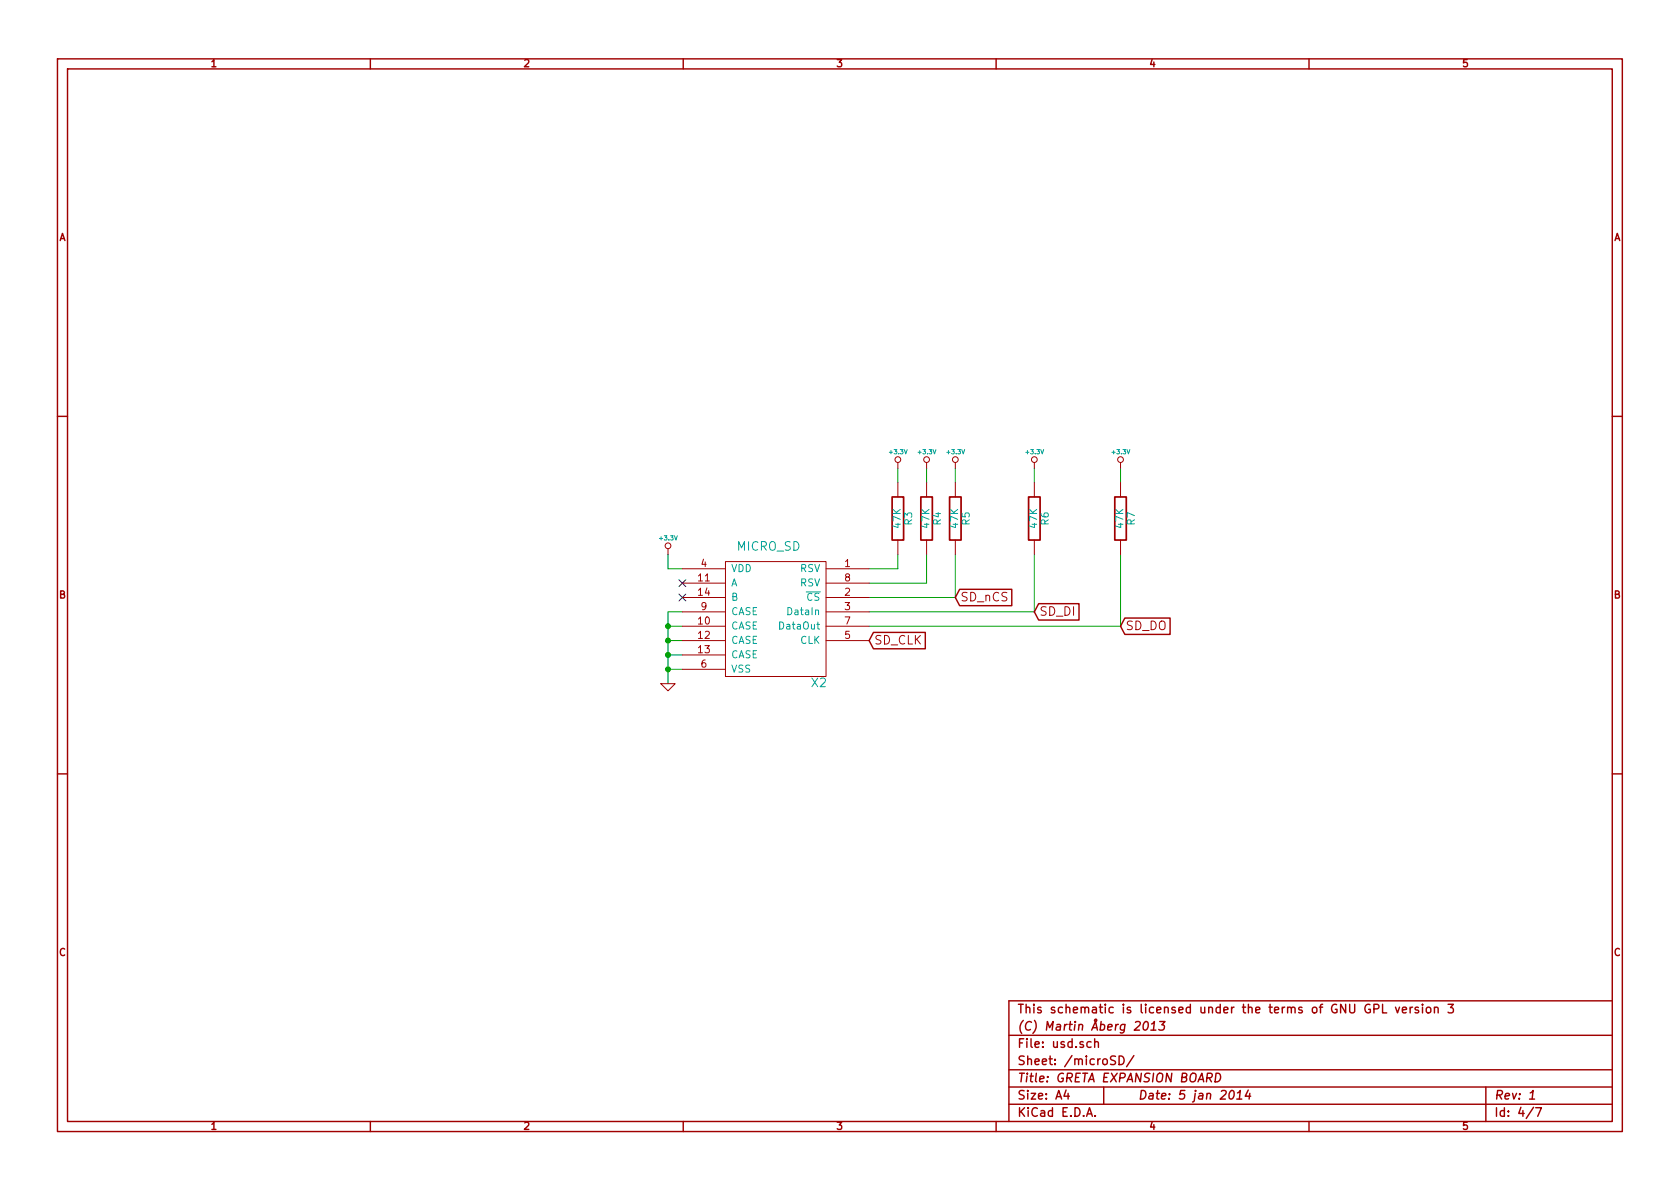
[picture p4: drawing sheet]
EESchema Schematic File Version 2
LIBS:greta
LIBS:power
LIBS:device
LIBS:transistors
LIBS:conn
LIBS:linear
LIBS:regul
LIBS:74xx
LIBS:cmos4000
LIBS:adc-dac
LIBS:memory
LIBS:xilinx
LIBS:special
LIBS:microcontrollers
LIBS:dsp
LIBS:microchip
LIBS:analog_switches
LIBS:motorola
LIBS:texas
LIBS:intel
LIBS:audio
LIBS:interface
LIBS:digital-audio
LIBS:philips
LIBS:display
LIBS:cypress
LIBS:siliconi
LIBS:opto
LIBS:atmel
LIBS:contrib
LIBS:valves
LIBS:greta-cache
EELAYER 27 0
EELAYER END
$Descr A4 11693 8268
encoding utf-8
Sheet 4 7
Title "GRETA EXPANSION BOARD"
Date "5 jan 2014"
Rev "1"
Comp "(C) Martin Åberg 2013"
Comment1 "This schematic is licensed under the terms of GNU GPL version 3"
Comment2 ""
Comment3 ""
Comment4 ""
$EndDescr
Wire Wire Line
	6450 3850 6450 4050
Wire Wire Line
	6450 4050 6050 4050
Wire Wire Line
	6050 4350 7800 4350
Wire Wire Line
	6050 4150 6650 4150
Connection ~ 4650 4450
Wire Wire Line
	4650 4450 4750 4450
Connection ~ 4650 4550
Wire Wire Line
	4750 4250 4650 4250
Wire Wire Line
	4650 4250 4650 4750
Wire Wire Line
	4650 4650 4750 4650
Wire Wire Line
	7200 3250 7200 3350
Wire Wire Line
	6450 3250 6450 3350
Wire Wire Line
	7800 4350 7800 3850
Wire Wire Line
	6650 4150 6650 3850
Wire Wire Line
	7200 4250 7200 3850
Wire Wire Line
	6250 3350 6250 3250
Wire Wire Line
	6650 3350 6650 3250
Wire Wire Line
	7800 3350 7800 3250
Wire Wire Line
	4650 4550 4750 4550
Connection ~ 4650 4650
Wire Wire Line
	4750 4350 4650 4350
Connection ~ 4650 4350
Wire Wire Line
	4650 3850 4650 3950
Wire Wire Line
	4650 3950 4750 3950
Wire Wire Line
	6050 4250 7200 4250
Wire Wire Line
	6050 3950 6250 3950
Wire Wire Line
	6250 3950 6250 3850
$Comp
L +3.3V #PWR038
U 1 1
P 4650 3850
F 0 "#PWR038" H 4650 3810 30  0001 C CNN
F 1 "+3.3V" H 4650 3960 30  0000 C CNN
F 2 "" H 4650 3850 60  0001 C CNN
F 3 "" H 4650 3850 60  0001 C CNN
	1    4650 3850
	1    0    0    -1  
$EndComp
NoConn ~ 4750 4050
NoConn ~ 4750 4150
$Comp
L GND #PWR039
U 1 1
P 4650 4750
F 0 "#PWR039" H 4650 4750 30  0001 C CNN
F 1 "GND" H 4650 4680 30  0001 C CNN
F 2 "" H 4650 4750 60  0001 C CNN
F 3 "" H 4650 4750 60  0001 C CNN
	1    4650 4750
	1    0    0    -1  
$EndComp
$Comp
L +3.3V #PWR040
U 1 1
P 7800 3250
F 0 "#PWR040" H 7800 3210 30  0001 C CNN
F 1 "+3.3V" H 7800 3360 30  0000 C CNN
F 2 "" H 7800 3250 60  0001 C CNN
F 3 "" H 7800 3250 60  0001 C CNN
	1    7800 3250
	1    0    0    -1  
$EndComp
$Comp
L +3.3V #PWR041
U 1 1
P 7200 3250
F 0 "#PWR041" H 7200 3210 30  0001 C CNN
F 1 "+3.3V" H 7200 3360 30  0000 C CNN
F 2 "" H 7200 3250 60  0001 C CNN
F 3 "" H 7200 3250 60  0001 C CNN
	1    7200 3250
	1    0    0    -1  
$EndComp
$Comp
L +3.3V #PWR042
U 1 1
P 6650 3250
F 0 "#PWR042" H 6650 3210 30  0001 C CNN
F 1 "+3.3V" H 6650 3360 30  0000 C CNN
F 2 "" H 6650 3250 60  0001 C CNN
F 3 "" H 6650 3250 60  0001 C CNN
	1    6650 3250
	1    0    0    -1  
$EndComp
$Comp
L +3.3V #PWR043
U 1 1
P 6450 3250
F 0 "#PWR043" H 6450 3210 30  0001 C CNN
F 1 "+3.3V" H 6450 3360 30  0000 C CNN
F 2 "" H 6450 3250 60  0001 C CNN
F 3 "" H 6450 3250 60  0001 C CNN
	1    6450 3250
	1    0    0    -1  
$EndComp
$Comp
L +3.3V #PWR044
U 1 1
P 6250 3250
F 0 "#PWR044" H 6250 3210 30  0001 C CNN
F 1 "+3.3V" H 6250 3360 30  0000 C CNN
F 2 "" H 6250 3250 60  0001 C CNN
F 3 "" H 6250 3250 60  0001 C CNN
	1    6250 3250
	1    0    0    -1  
$EndComp
$Comp
L R R7
U 1 1
P 7800 3600
F 0 "R7" V 7880 3600 50  0000 C CNN
F 1 "47K" V 7800 3600 50  0000 C CNN
F 2 "" H 7800 3600 60  0001 C CNN
F 3 "" H 7800 3600 60  0001 C CNN
	1    7800 3600
	1    0    0    -1  
$EndComp
$Comp
L R R6
U 1 1
P 7200 3600
F 0 "R6" V 7280 3600 50  0000 C CNN
F 1 "47K" V 7200 3600 50  0000 C CNN
F 2 "" H 7200 3600 60  0001 C CNN
F 3 "" H 7200 3600 60  0001 C CNN
	1    7200 3600
	1    0    0    -1  
$EndComp
$Comp
L R R5
U 1 1
P 6650 3600
F 0 "R5" V 6730 3600 50  0000 C CNN
F 1 "47K" V 6650 3600 50  0000 C CNN
F 2 "" H 6650 3600 60  0001 C CNN
F 3 "" H 6650 3600 60  0001 C CNN
	1    6650 3600
	1    0    0    -1  
$EndComp
$Comp
L R R4
U 1 1
P 6450 3600
F 0 "R4" V 6530 3600 50  0000 C CNN
F 1 "47K" V 6450 3600 50  0000 C CNN
F 2 "" H 6450 3600 60  0001 C CNN
F 3 "" H 6450 3600 60  0001 C CNN
	1    6450 3600
	1    0    0    -1  
$EndComp
$Comp
L R R3
U 1 1
P 6250 3600
F 0 "R3" V 6330 3600 50  0000 C CNN
F 1 "47K" V 6250 3600 50  0000 C CNN
F 2 "" H 6250 3600 60  0001 C CNN
F 3 "" H 6250 3600 60  0001 C CNN
	1    6250 3600
	1    0    0    -1  
$EndComp
$Comp
L MICRO_SD X2
U 1 1
P 5350 3800
F 0 "X2" H 5700 2850 60  0000 C CNN
F 1 "MICRO_SD" H 5350 3800 60  0000 C CNN
F 2 "" H 5350 3800 60  0001 C CNN
F 3 "" H 5350 3800 60  0001 C CNN
	1    5350 3800
	1    0    0    -1  
$EndComp
Text GLabel 6050 4450 2    60   Input ~ 0
SD_CLK
Text GLabel 7800 4350 2    60   Input ~ 0
SD_DO
Text GLabel 7200 4250 2    60   Input ~ 0
SD_DI
Text GLabel 6650 4150 2    60   Input ~ 0
SD_nCS
$EndSCHEMATC
